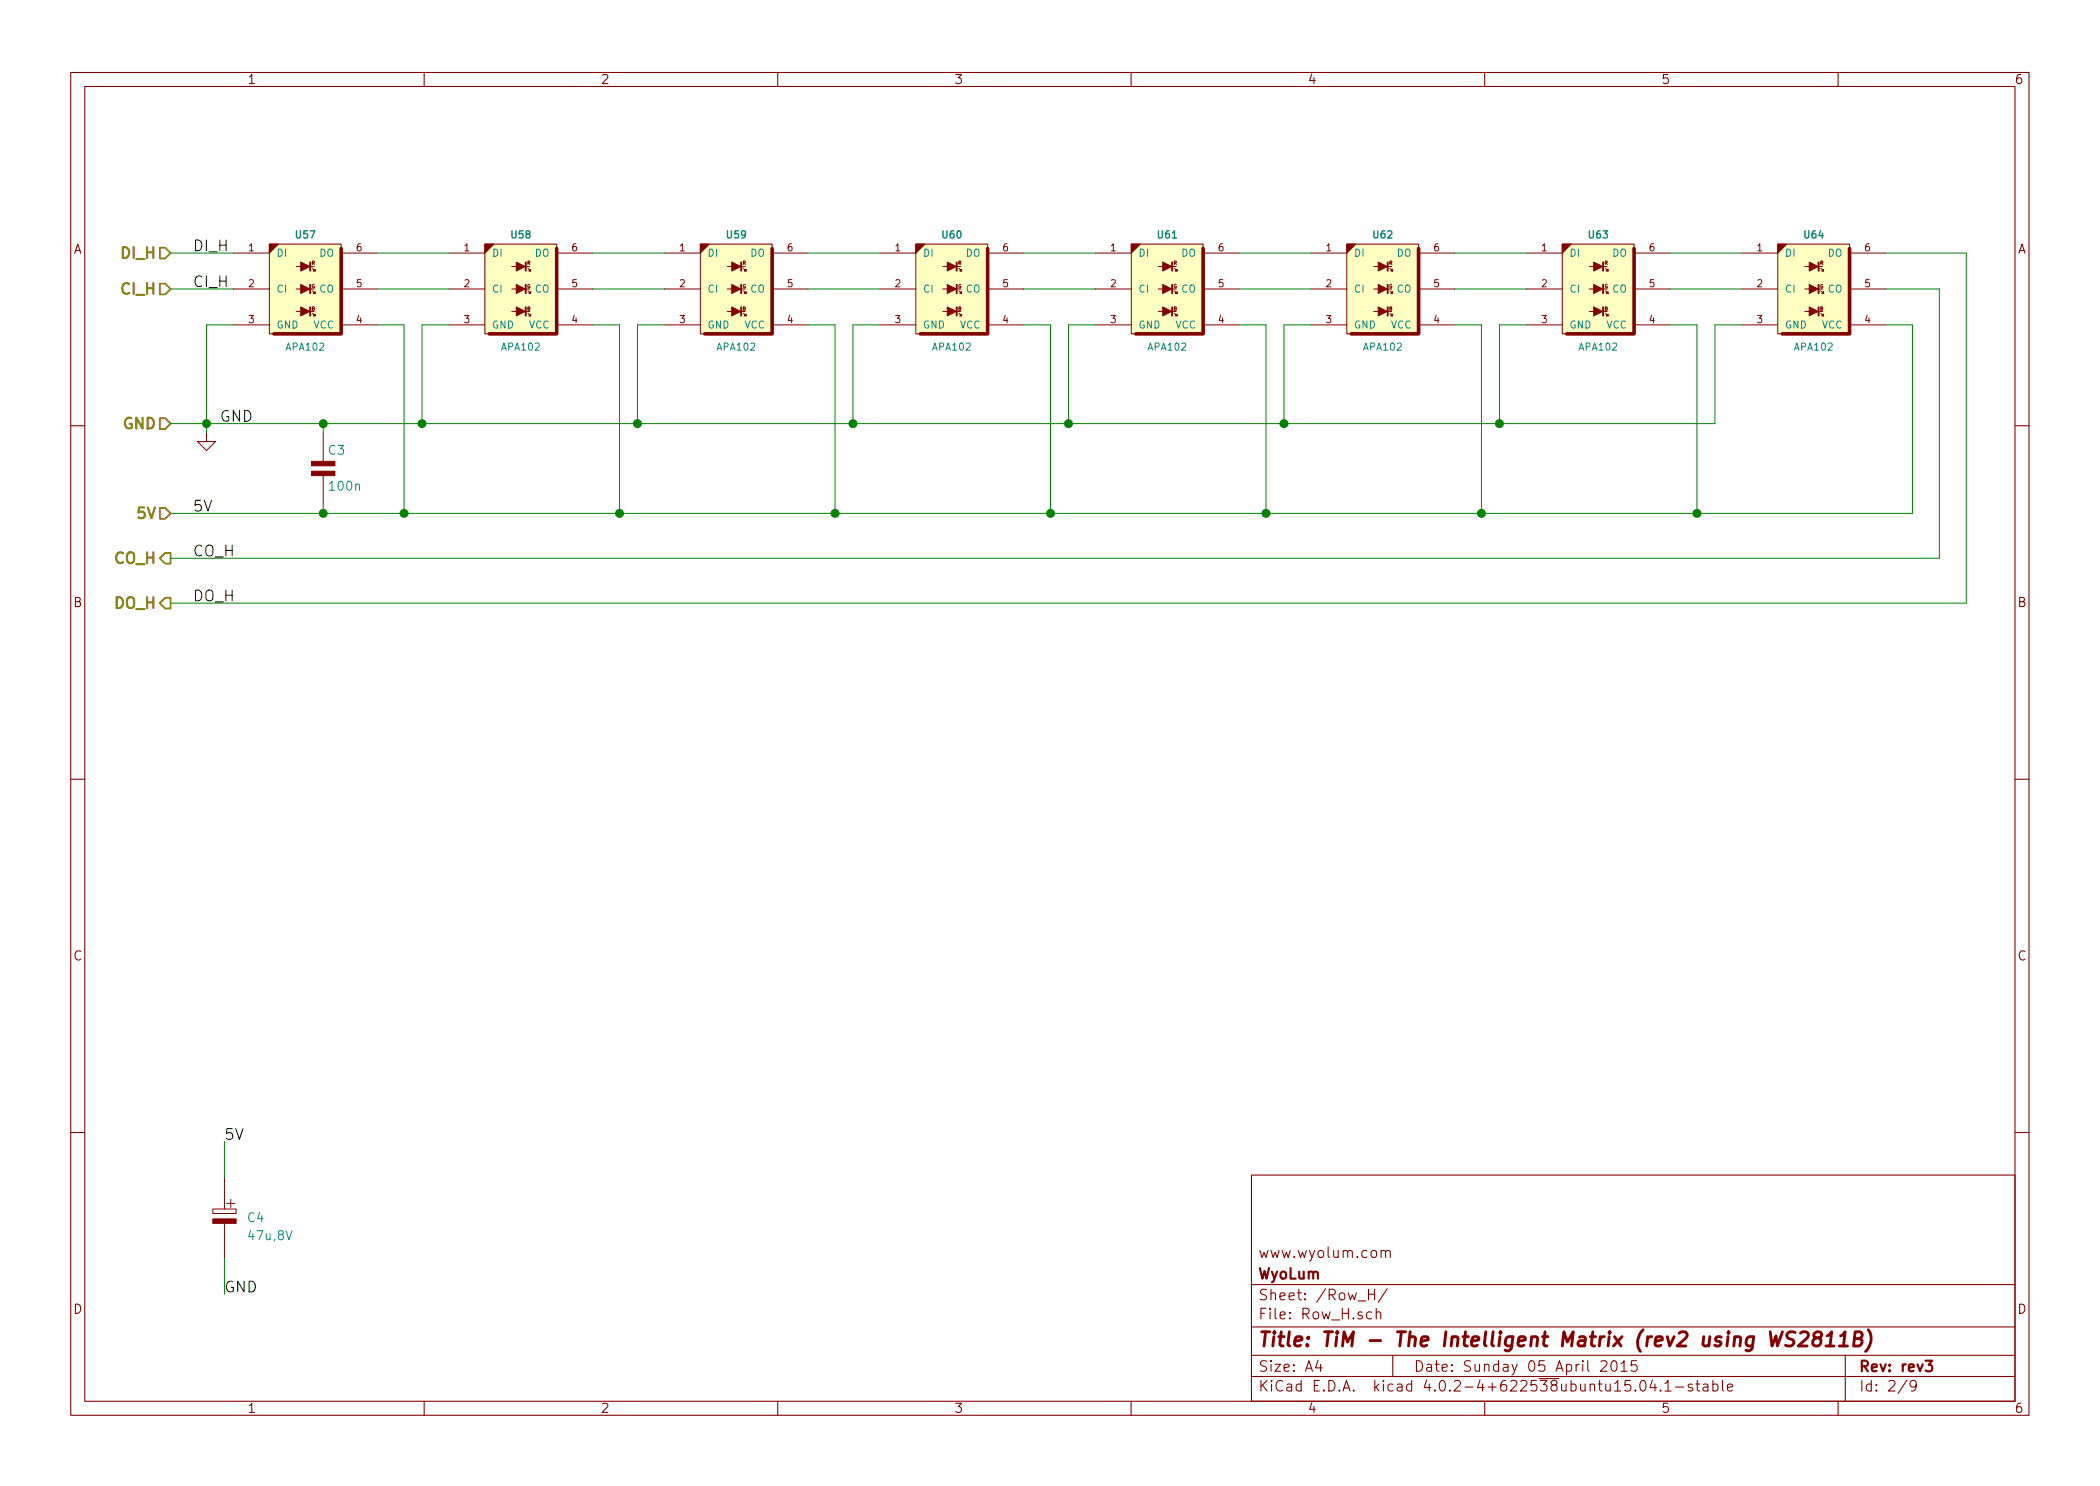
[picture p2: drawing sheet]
EESchema Schematic File Version 2
LIBS:TinyTiM_sym
LIBS:power
LIBS:TinyTiM-cache
EELAYER 25 0
EELAYER END
$Descr A4 11693 8268
encoding utf-8
Sheet 2 9
Title "TiM - The Intelligent Matrix (rev2 using WS2811B)"
Date "Sunday 05 April 2015"
Rev "rev3"
Comp "WyoLum"
Comment1 "www.wyolum.com"
Comment2 ""
Comment3 ""
Comment4 ""
$EndDescr
Text Label 1075 1400 0    60   ~ 0
DI_H
Text HLabel 950  3100 0    60   Output ~ 12
CO_H
Text HLabel 950  2350 0    60   Input ~ 12
GND
$Comp
L APA102 U57
U 1 1
P 1700 1600
F 0 "U57" H 1700 1900 40  0000 C CNB
F 1 "APA102" H 1700 1275 40  0000 C CNN
F 2 "TinyTiM_Libs:APA102" H 1600 2000 60  0001 C CNN
F 3 "" H 1700 1600 60  0001 C CNN
F 4 "mfr_pn" H 1700 1600 60  0001 C CNN "manf#"
	1    1700 1600
	1    0    0    -1  
$EndComp
Text Label 1225 2350 0    60   ~ 0
GND
Text Label 1075 2850 0    60   ~ 0
5V
Text Label 1075 3100 0    60   ~ 0
CO_H
$Comp
L C2 C3
U 1 1
P 1800 2600
F 0 "C3" H 1825 2700 50  0000 L CNN
F 1 "100n" H 1825 2500 50  0000 L CNN
F 2 "TinyTiM_Libs:c_0805" H 1800 2600 50  0001 C CNN
F 3 "" H 1800 2600 60  0001 C CNN
F 4 "Value" H 1800 2600 60  0001 C CNN "manf#"
F 5 "CAP CER 0.1UF 25V 10% X7R 0805" H 1800 2800 60  0001 L CNN "Field4"
F 6 "100nF, 25V" H 1800 2900 60  0001 L CNN "Field5"
F 7 "Surface Mount, MLCC" H 1800 3000 60  0001 L CNN "Field6"
F 8 "Kemet" H 1800 3100 60  0001 L CNN "Field7"
F 9 "C0805C104K3RACTU" H 1800 3200 60  0001 L CNN "Field8"
F 10 "Digikey" H 1800 3300 60  0001 L CNN "Field9"
F 11 "399-1168-1-ND" H 1800 3400 60  0001 L CNN "Field10"
F 12 "http://www.digikey.com/product-detail/en/C0805C104K3RACTU/399-1168-1-ND/411443" H 1800 3500 60  0001 L CNN "Field11"
	1    1800 2600
	1    0    0    -1  
$EndComp
$Comp
L GND #PWR04
U 1 1
P 1150 2400
F 0 "#PWR04" H 1150 2400 30  0001 C CNN
F 1 "GND" H 1150 2330 30  0001 C CNN
F 2 "" H 1150 2400 60  0001 C CNN
F 3 "" H 1150 2400 60  0001 C CNN
	1    1150 2400
	1    0    0    -1  
$EndComp
Text Label 1250 6350 0    60   ~ 0
5V
Text Label 1250 7200 0    60   ~ 0
GND
$Comp
L C_POL_1 C4
U 1 1
P 1250 6750
F 0 "C4" H 1375 6725 50  0000 L CNN
F 1 "47u,8V" H 1375 6625 50  0000 L CNN
F 2 "TinyTiM_Libs:c_2917" H 1250 6700 50  0001 C CNN
F 3 "" H 1250 6750 60  0001 C CNN
F 4 "Value" H 1250 6750 60  0001 C CNN "manf#"
F 5 "CAP ALUM 47UF 8V 20% SMD" H 1250 6950 60  0001 L CNN "Field4"
F 6 "47u,8V" H 1250 7050 60  0001 L CNN "Field5"
F 7 "2917 (7343 Metric)" H 1250 7150 60  0001 L CNN "Field6"
F 8 "Panasonic Electronic Components" H 1250 7250 60  0001 L CNN "Field7"
F 9 "EEF-CD0K470R" H 1250 7350 60  0001 L CNN "Field8"
F 10 "Digikey" H 1250 7450 60  0001 L CNN "Field9"
F 11 "PCE3606CT-ND" H 1250 7550 60  0001 L CNN "Field10"
F 12 "http://www.digikey.com/product-detail/en/EEF-CD0K470R/PCE3606CT-ND/614442" H 1250 7650 60  0001 L CNN "Field11"
	1    1250 6750
	1    0    0    -1  
$EndComp
Wire Wire Line
	1250 7000 1250 7200
Wire Wire Line
	1150 1800 1150 2400
Connection ~ 1800 2850
Wire Wire Line
	1800 2850 1800 2800
Wire Wire Line
	950  3100 10800 3100
Connection ~ 1800 2350
Wire Wire Line
	950  2350 9550 2350
Wire Wire Line
	10800 3100 10800 1600
Wire Wire Line
	1800 2350 1800 2400
Wire Wire Line
	950  2850 10650 2850
Connection ~ 1150 2350
Wire Wire Line
	1250 6550 1250 6350
Text HLabel 950  2850 0    60   Input ~ 12
5V
$Comp
L APA102 U58
U 1 1
P 2900 1600
F 0 "U58" H 2900 1900 40  0000 C CNB
F 1 "APA102" H 2900 1275 40  0000 C CNN
F 2 "TinyTiM_Libs:APA102" H 2800 2000 60  0001 C CNN
F 3 "" H 2900 1600 60  0001 C CNN
F 4 "mfr_pn" H 2900 1600 60  0001 C CNN "manf#"
	1    2900 1600
	1    0    0    -1  
$EndComp
$Comp
L APA102 U59
U 1 1
P 4100 1600
F 0 "U59" H 4100 1900 40  0000 C CNB
F 1 "APA102" H 4100 1275 40  0000 C CNN
F 2 "TinyTiM_Libs:APA102" H 4000 2000 60  0001 C CNN
F 3 "" H 4100 1600 60  0001 C CNN
F 4 "mfr_pn" H 4100 1600 60  0001 C CNN "manf#"
	1    4100 1600
	1    0    0    -1  
$EndComp
$Comp
L APA102 U60
U 1 1
P 5300 1600
F 0 "U60" H 5300 1900 40  0000 C CNB
F 1 "APA102" H 5300 1275 40  0000 C CNN
F 2 "TinyTiM_Libs:APA102" H 5200 2000 60  0001 C CNN
F 3 "" H 5300 1600 60  0001 C CNN
F 4 "mfr_pn" H 5300 1600 60  0001 C CNN "manf#"
	1    5300 1600
	1    0    0    -1  
$EndComp
$Comp
L APA102 U61
U 1 1
P 6500 1600
F 0 "U61" H 6500 1900 40  0000 C CNB
F 1 "APA102" H 6500 1275 40  0000 C CNN
F 2 "TinyTiM_Libs:APA102" H 6400 2000 60  0001 C CNN
F 3 "" H 6500 1600 60  0001 C CNN
F 4 "mfr_pn" H 6500 1600 60  0001 C CNN "manf#"
	1    6500 1600
	1    0    0    -1  
$EndComp
$Comp
L APA102 U62
U 1 1
P 7700 1600
F 0 "U62" H 7700 1900 40  0000 C CNB
F 1 "APA102" H 7700 1275 40  0000 C CNN
F 2 "TinyTiM_Libs:APA102" H 7600 2000 60  0001 C CNN
F 3 "" H 7700 1600 60  0001 C CNN
F 4 "mfr_pn" H 7700 1600 60  0001 C CNN "manf#"
	1    7700 1600
	1    0    0    -1  
$EndComp
$Comp
L APA102 U63
U 1 1
P 8900 1600
F 0 "U63" H 8900 1900 40  0000 C CNB
F 1 "APA102" H 8900 1275 40  0000 C CNN
F 2 "TinyTiM_Libs:APA102" H 8800 2000 60  0001 C CNN
F 3 "" H 8900 1600 60  0001 C CNN
F 4 "mfr_pn" H 8900 1600 60  0001 C CNN "manf#"
	1    8900 1600
	1    0    0    -1  
$EndComp
$Comp
L APA102 U64
U 1 1
P 10100 1600
F 0 "U64" H 10100 1900 40  0000 C CNB
F 1 "APA102" H 10100 1275 40  0000 C CNN
F 2 "TinyTiM_Libs:APA102" H 10000 2000 60  0001 C CNN
F 3 "" H 10100 1600 60  0001 C CNN
F 4 "mfr_pn" H 10100 1600 60  0001 C CNN "manf#"
	1    10100 1600
	1    0    0    -1  
$EndComp
Wire Wire Line
	2100 1400 2500 1400
Wire Wire Line
	3300 1400 3700 1400
Wire Wire Line
	2100 1600 2500 1600
Wire Wire Line
	3300 1600 3700 1600
Wire Wire Line
	4500 1400 4900 1400
Wire Wire Line
	4500 1600 4900 1600
Wire Wire Line
	5700 1400 6100 1400
Wire Wire Line
	5700 1600 6100 1600
Wire Wire Line
	6900 1400 7300 1400
Wire Wire Line
	6900 1600 7300 1600
Wire Wire Line
	8100 1400 8500 1400
Wire Wire Line
	8100 1600 8500 1600
Wire Wire Line
	9300 1400 9700 1400
Wire Wire Line
	9300 1600 9700 1600
Wire Wire Line
	1300 1800 1150 1800
Wire Wire Line
	2500 1800 2350 1800
Wire Wire Line
	2350 1800 2350 2350
Connection ~ 2350 2350
Wire Wire Line
	2100 1800 2250 1800
Wire Wire Line
	2250 1800 2250 2850
Connection ~ 2250 2850
Wire Wire Line
	3300 1800 3450 1800
Wire Wire Line
	3450 1800 3450 2850
Connection ~ 3450 2850
Wire Wire Line
	3700 1800 3550 1800
Wire Wire Line
	3550 1800 3550 2350
Connection ~ 3550 2350
Wire Wire Line
	4500 1800 4650 1800
Wire Wire Line
	4650 1800 4650 2850
Connection ~ 4650 2850
Wire Wire Line
	4900 1800 4750 1800
Wire Wire Line
	4750 1800 4750 2350
Connection ~ 4750 2350
Wire Wire Line
	5700 1800 5850 1800
Wire Wire Line
	5850 1800 5850 2850
Connection ~ 5850 2850
Wire Wire Line
	6100 1800 5950 1800
Wire Wire Line
	5950 1800 5950 2350
Connection ~ 5950 2350
Wire Wire Line
	6900 1800 7050 1800
Wire Wire Line
	7050 1800 7050 2850
Connection ~ 7050 2850
Wire Wire Line
	7300 1800 7150 1800
Wire Wire Line
	7150 1800 7150 2350
Connection ~ 7150 2350
Wire Wire Line
	8100 1800 8250 1800
Wire Wire Line
	8250 1800 8250 2850
Connection ~ 8250 2850
Wire Wire Line
	8500 1800 8350 1800
Wire Wire Line
	8350 1800 8350 2350
Connection ~ 8350 2350
Wire Wire Line
	9300 1800 9450 1800
Wire Wire Line
	9450 1800 9450 2850
Wire Wire Line
	9700 1800 9550 1800
Wire Wire Line
	9550 1800 9550 2350
Wire Wire Line
	10500 1800 10650 1800
Wire Wire Line
	10650 1800 10650 2850
Connection ~ 9450 2850
Wire Wire Line
	10800 1600 10500 1600
Wire Wire Line
	10500 1400 10950 1400
Wire Wire Line
	10950 1400 10950 3350
Wire Wire Line
	10950 3350 950  3350
Text HLabel 950  3350 0    60   Output ~ 12
DO_H
Text HLabel 950  1400 0    60   Input ~ 12
DI_H
Text HLabel 950  1600 0    60   Input ~ 12
CI_H
Wire Wire Line
	1300 1400 950  1400
Wire Wire Line
	1300 1600 950  1600
Text Label 1075 3350 0    60   ~ 0
DO_H
Text Label 1075 1600 0    60   ~ 0
CI_H
$EndSCHEMATC
